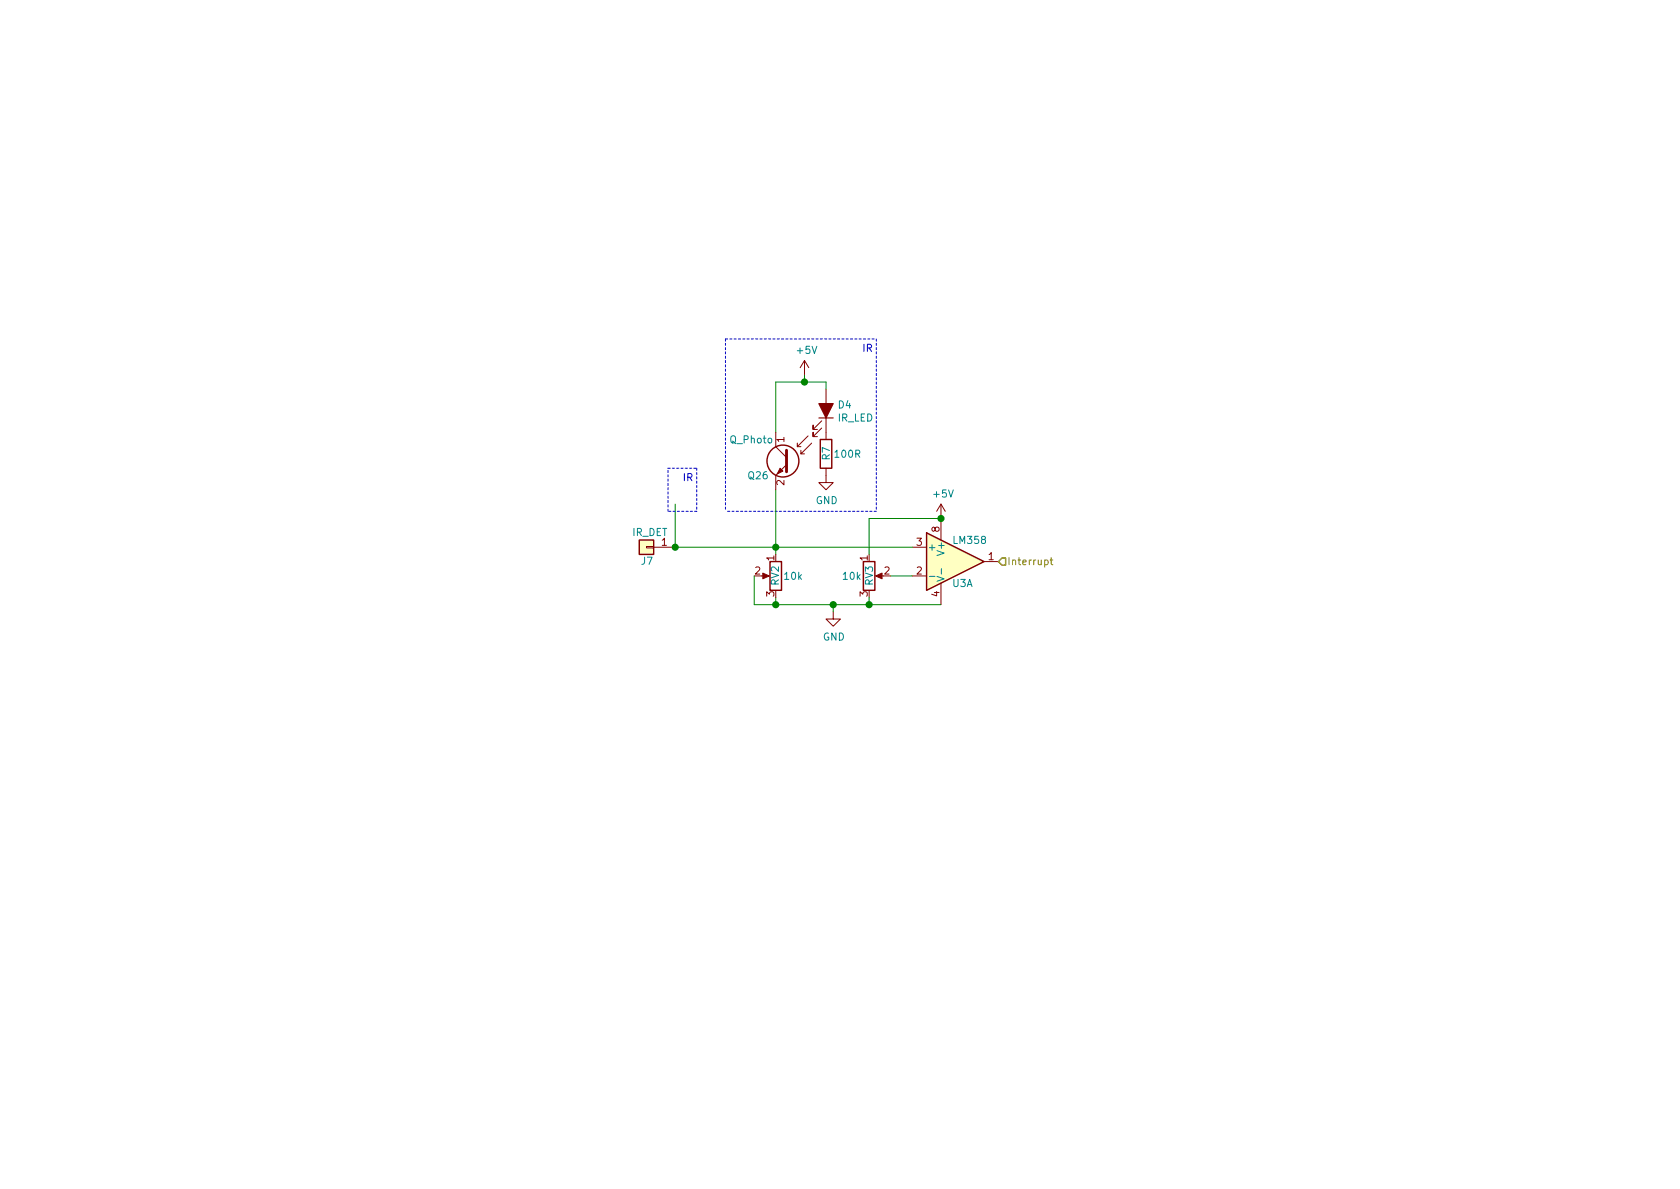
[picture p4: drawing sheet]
EESchema Schematic File Version 4
LIBS:Roboarm-cache
EELAYER 26 0
EELAYER END
$Descr A4 11693 8268
encoding utf-8
Sheet 4 6
Title ""
Date ""
Rev ""
Comp ""
Comment1 ""
Comment2 ""
Comment3 ""
Comment4 ""
$EndDescr
$Comp
L Device:LED_ALT D?
U 1 1
P 5750 2850
AR Path="/5DF6766A" Ref="D?"  Part="1" 
AR Path="/5DF66CB5/5DF6766A" Ref="D4"  Part="1" 
F 0 "D4" V 5788 2928 50  0000 L CNN
F 1 "IR_LED" V 5697 2928 50  0000 L CNN
F 2 "" H 5750 2850 50  0001 C CNN
F 3 "~" H 5750 2850 50  0001 C CNN
	1    5750 2850
	0    1    -1   0   
$EndComp
$Comp
L Amplifier_Operational:LM358 U?
U 1 1
P 6650 3900
AR Path="/5DF67671" Ref="U?"  Part="1" 
AR Path="/5DF66CB5/5DF67671" Ref="U3"  Part="1" 
F 0 "U3" H 6700 3750 50  0000 C CNN
F 1 "LM358" H 6750 4050 50  0000 C CNN
F 2 "Housings_SSOP:MSOP-8_3x3mm_Pitch0.65mm" H 6650 3900 50  0001 C CNN
F 3 "http://www.ti.com/lit/ds/symlink/lm2904-n.pdf" H 6650 3900 50  0001 C CNN
	1    6650 3900
	1    0    0    -1  
$EndComp
$Comp
L Device:R_POT RV?
U 1 1
P 6050 4000
AR Path="/5DF67678" Ref="RV?"  Part="1" 
AR Path="/5DF66CB5/5DF67678" Ref="RV3"  Part="1" 
F 0 "RV3" V 6050 4075 50  0000 R CNN
F 1 "10k" H 6000 4000 50  0000 R CNN
F 2 "Potentiometers:Potentiometer_Trimmer_Vishay_TS53YL" H 6050 4000 50  0001 C CNN
F 3 "~" H 6050 4000 50  0001 C CNN
	1    6050 4000
	1    0    0    -1  
$EndComp
Wire Wire Line
	6200 4000 6350 4000
$Comp
L power:GND #PWR?
U 1 1
P 5800 4250
AR Path="/5DF67680" Ref="#PWR?"  Part="1" 
AR Path="/5DF66CB5/5DF67680" Ref="#PWR018"  Part="1" 
F 0 "#PWR018" H 5800 4000 50  0001 C CNN
F 1 "GND" H 5805 4077 50  0000 C CNN
F 2 "" H 5800 4250 50  0001 C CNN
F 3 "" H 5800 4250 50  0001 C CNN
	1    5800 4250
	1    0    0    -1  
$EndComp
$Comp
L power:+5V #PWR?
U 1 1
P 6550 3600
AR Path="/5DF67686" Ref="#PWR?"  Part="1" 
AR Path="/5DF66CB5/5DF67686" Ref="#PWR019"  Part="1" 
F 0 "#PWR019" H 6550 3450 50  0001 C CNN
F 1 "+5V" H 6565 3773 50  0000 C CNN
F 2 "" H 6550 3600 50  0001 C CNN
F 3 "" H 6550 3600 50  0001 C CNN
	1    6550 3600
	1    0    0    -1  
$EndComp
Wire Wire Line
	5400 3800 5400 3850
Wire Wire Line
	5400 4200 5400 4150
Wire Wire Line
	6050 4200 6050 4150
Wire Wire Line
	5400 4200 5800 4200
Wire Wire Line
	5800 4250 5800 4200
Connection ~ 5800 4200
Wire Wire Line
	5800 4200 6050 4200
$Comp
L Device:R R?
U 1 1
P 5750 3150
AR Path="/5DF67693" Ref="R?"  Part="1" 
AR Path="/5DF66CB5/5DF67693" Ref="R7"  Part="1" 
F 0 "R7" V 5750 3100 50  0000 L CNN
F 1 "100R" H 5800 3150 50  0000 L CNN
F 2 "" V 5680 3150 50  0001 C CNN
F 3 "~" H 5750 3150 50  0001 C CNN
	1    5750 3150
	1    0    0    -1  
$EndComp
$Comp
L power:GND #PWR?
U 1 1
P 5750 3300
AR Path="/5DF6769A" Ref="#PWR?"  Part="1" 
AR Path="/5DF66CB5/5DF6769A" Ref="#PWR017"  Part="1" 
F 0 "#PWR017" H 5750 3050 50  0001 C CNN
F 1 "GND" H 5755 3127 50  0000 C CNN
F 2 "" H 5750 3300 50  0001 C CNN
F 3 "" H 5750 3300 50  0001 C CNN
	1    5750 3300
	1    0    0    -1  
$EndComp
$Comp
L power:+5V #PWR?
U 1 1
P 5600 2600
AR Path="/5DF676A0" Ref="#PWR?"  Part="1" 
AR Path="/5DF66CB5/5DF676A0" Ref="#PWR016"  Part="1" 
F 0 "#PWR016" H 5600 2450 50  0001 C CNN
F 1 "+5V" H 5615 2773 50  0000 C CNN
F 2 "" H 5600 2600 50  0001 C CNN
F 3 "" H 5600 2600 50  0001 C CNN
	1    5600 2600
	1    0    0    -1  
$EndComp
Wire Wire Line
	5400 3000 5400 2650
Wire Wire Line
	5400 2650 5600 2650
Wire Wire Line
	5750 2650 5750 2700
Wire Wire Line
	5600 2600 5600 2650
Connection ~ 5600 2650
Wire Wire Line
	5600 2650 5750 2650
Wire Notes Line
	5050 2350 6100 2350
Wire Notes Line
	6100 2350 6100 3550
Wire Notes Line
	6100 3550 5050 3550
Wire Notes Line
	5050 2350 5050 3550
Wire Wire Line
	5400 3400 5400 3800
Wire Wire Line
	5400 3800 4700 3800
Wire Wire Line
	4700 3500 4700 3800
Wire Notes Line
	4650 3250 4850 3250
Wire Notes Line
	4850 3250 4850 3550
Wire Notes Line
	4850 3550 4650 3550
Wire Notes Line
	4650 3550 4650 3250
$Comp
L Device:R_POT RV?
U 1 1
P 5400 4000
AR Path="/5DF676B8" Ref="RV?"  Part="1" 
AR Path="/5DF66CB5/5DF676B8" Ref="RV2"  Part="1" 
F 0 "RV2" V 5400 4075 50  0000 R CNN
F 1 "10k" H 5350 4000 50  0000 R CNN
F 2 "Potentiometers:Potentiometer_Trimmer_Vishay_TS53YL" H 5400 4000 50  0001 C CNN
F 3 "~" H 5400 4000 50  0001 C CNN
	1    5400 4000
	-1   0    0    -1  
$EndComp
Wire Wire Line
	5250 4000 5250 4200
Wire Wire Line
	5250 4200 5400 4200
$Comp
L Amplifier_Operational:LM358 U?
U 3 1
P 6650 3900
AR Path="/5DF676C8" Ref="U?"  Part="3" 
AR Path="/5DF66CB5/5DF676C8" Ref="U3"  Part="3" 
F 0 "U3" H 6608 3946 50  0001 L CNN
F 1 "LM358" H 6608 3855 50  0001 L CNN
F 2 "Housings_SSOP:MSOP-8_3x3mm_Pitch0.65mm" H 6650 3900 50  0001 C CNN
F 3 "http://www.ti.com/lit/ds/symlink/lm2904-n.pdf" H 6650 3900 50  0001 C CNN
	3    6650 3900
	1    0    0    -1  
$EndComp
Wire Wire Line
	6550 4200 6050 4200
Connection ~ 6050 4200
Wire Wire Line
	6350 3800 5400 3800
Wire Wire Line
	6050 3600 6550 3600
Wire Wire Line
	6050 3600 6050 3850
Connection ~ 6550 3600
Text Notes 6000 2450 0    50   ~ 0
IR
Text Notes 4750 3350 0    50   ~ 0
IR
Connection ~ 5400 3800
Connection ~ 5400 4200
$Comp
L Connector_Generic:Conn_01x01 J?
U 1 1
P 4500 3800
AR Path="/5DF676D8" Ref="J?"  Part="1" 
AR Path="/5DF66CB5/5DF676D8" Ref="J7"  Part="1" 
F 0 "J7" H 4450 3900 50  0000 L CNN
F 1 "IR_DET" H 4350 3700 50  0000 L CNN
F 2 "Pin_Headers:Pin_Header_Straight_1x01_Pitch2.54mm" H 4500 3800 50  0001 C CNN
F 3 "~" H 4500 3800 50  0001 C CNN
	1    4500 3800
	-1   0    0    1   
$EndComp
Connection ~ 4700 3800
Text HLabel 6950 3900 2    50   Input ~ 0
Interrupt
$Comp
L Device:Q_Photo_NPN Q?
U 1 1
P 5500 3200
AR Path="/5DF9373F" Ref="Q?"  Part="1" 
AR Path="/5DF66CB5/5DF9373F" Ref="Q26"  Part="1" 
F 0 "Q26" H 5800 3100 50  0000 R CNN
F 1 "Q_Photo" H 5925 3350 50  0000 R CNN
F 2 "" H 5700 3300 50  0001 C CNN
F 3 "~" H 5500 3200 50  0001 C CNN
	1    5500 3200
	-1   0    0    -1  
$EndComp
$EndSCHEMATC
